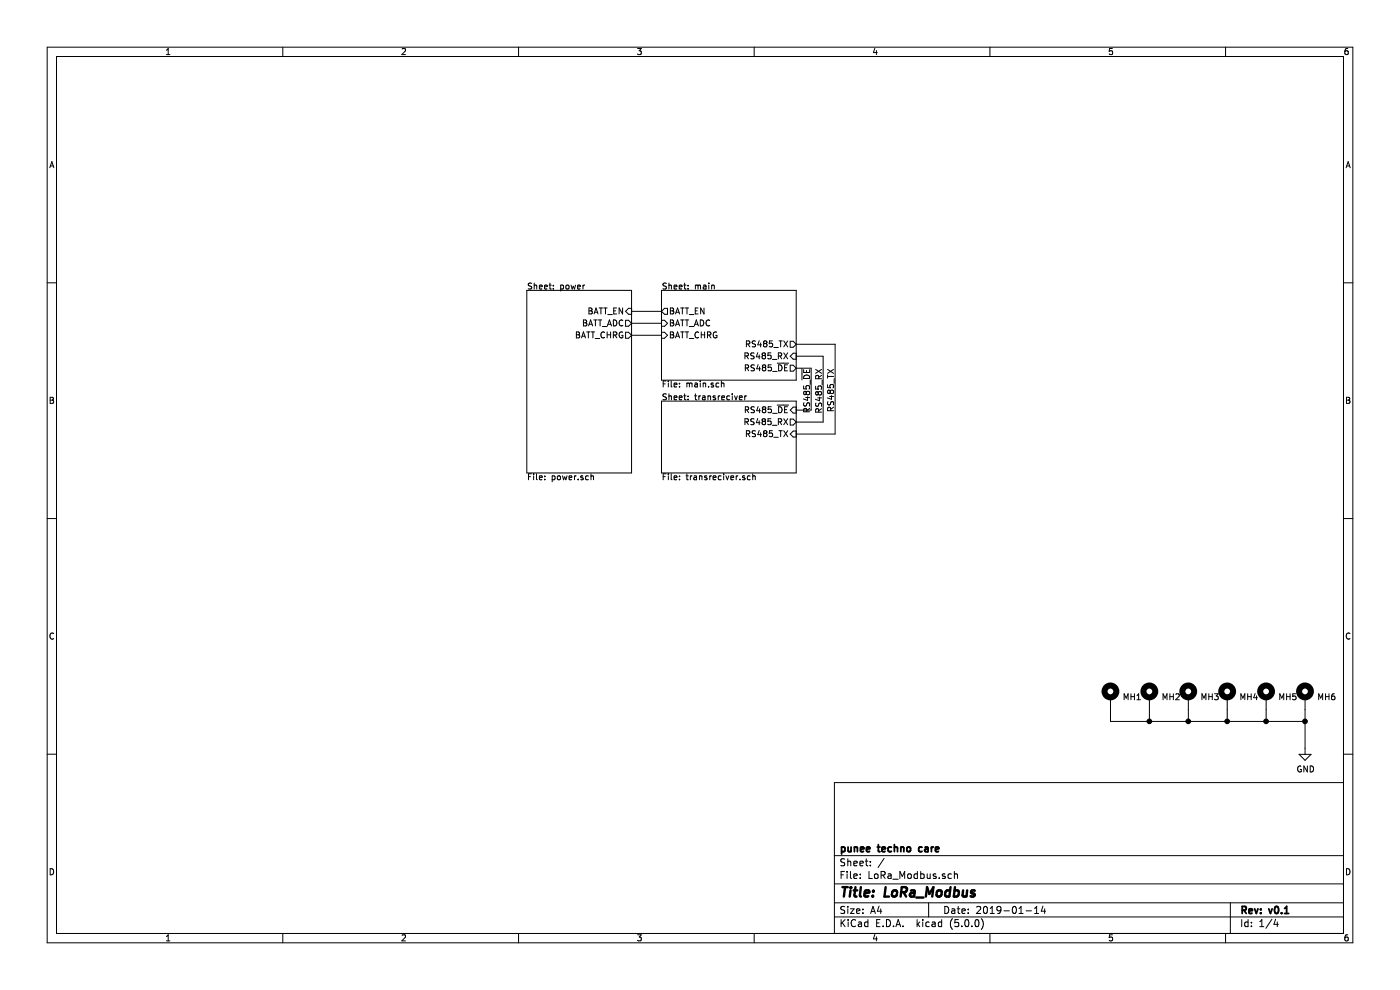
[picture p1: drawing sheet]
EESchema Schematic File Version 4
LIBS:LoRa_Modbus-cache
EELAYER 26 0
EELAYER END
$Descr A4 11693 8268
encoding utf-8
Sheet 1 4
Title "LoRa_Modbus"
Date "2019-01-14"
Rev "v0.1"
Comp "punee techno care"
Comment1 ""
Comment2 ""
Comment3 ""
Comment4 ""
$EndDescr
$Sheet
S 4400 2425 875  1525
U 5C3B5083
F0 "power" 50
F1 "power.sch" 50
F2 "BATT_EN" I R 5275 2600 50 
F3 "BATT_ADC" O R 5275 2700 50 
F4 "BATT_CHRG" O R 5275 2800 50 
$EndSheet
$Sheet
S 5525 2425 1125 750 
U 5C3ED998
F0 "main" 50
F1 "main.sch" 50
F2 "BATT_EN" O L 5525 2600 50 
F3 "BATT_ADC" I L 5525 2700 50 
F4 "BATT_CHRG" I L 5525 2800 50 
F5 "RS485_~DE" O R 6650 3075 50 
F6 "RS485_RX" I R 6650 2975 50 
F7 "RS485_TX" O R 6650 2875 50 
$EndSheet
$Sheet
S 5525 3350 1125 600 
U 5C3FA63B
F0 "transreciver" 50
F1 "transreciver.sch" 50
F2 "RS485_RX" O R 6650 3525 50 
F3 "RS485_~DE" I R 6650 3425 50 
F4 "RS485_TX" I R 6650 3625 50 
$EndSheet
Wire Wire Line
	5275 2600 5525 2600
Wire Wire Line
	5275 2700 5525 2700
Wire Wire Line
	5275 2800 5525 2800
Wire Wire Line
	6650 3075 6775 3075
Wire Wire Line
	6775 3075 6775 3425
Wire Wire Line
	6775 3425 6650 3425
Wire Wire Line
	6650 2975 6875 2975
Wire Wire Line
	6875 2975 6875 3525
Wire Wire Line
	6875 3525 6650 3525
Wire Wire Line
	6650 2875 6975 2875
Wire Wire Line
	6975 2875 6975 3625
Wire Wire Line
	6975 3625 6650 3625
Text Label 6775 3075 3    50   ~ 0
RS485_~DE
Text Label 6875 3075 3    50   ~ 0
RS485_RX
Text Label 6975 3075 3    50   ~ 0
RS485_TX
$Comp
L Mechanical:MountingHole_Pad MH1
U 1 1
P 9275 5825
F 0 "MH1" H 9375 5830 50  0000 L CNN
F 1 "MountingHole_Pad" H 9375 5785 50  0001 L CNN
F 2 "Mounting_Holes:MountingHole_4.3mm_M4_Pad_Via" H 9275 5825 50  0001 C CNN
F 3 "~" H 9275 5825 50  0001 C CNN
	1    9275 5825
	1    0    0    -1  
$EndComp
$Comp
L Mechanical:MountingHole_Pad MH2
U 1 1
P 9600 5825
F 0 "MH2" H 9700 5830 50  0000 L CNN
F 1 "MountingHole_Pad" H 9700 5785 50  0001 L CNN
F 2 "Mounting_Holes:MountingHole_4.3mm_M4_Pad_Via" H 9600 5825 50  0001 C CNN
F 3 "~" H 9600 5825 50  0001 C CNN
	1    9600 5825
	1    0    0    -1  
$EndComp
$Comp
L Mechanical:MountingHole_Pad MH3
U 1 1
P 9925 5825
F 0 "MH3" H 10025 5830 50  0000 L CNN
F 1 "MountingHole_Pad" H 10025 5785 50  0001 L CNN
F 2 "Mounting_Holes:MountingHole_4.3mm_M4_Pad_Via" H 9925 5825 50  0001 C CNN
F 3 "~" H 9925 5825 50  0001 C CNN
	1    9925 5825
	1    0    0    -1  
$EndComp
$Comp
L Mechanical:MountingHole_Pad MH4
U 1 1
P 10250 5825
F 0 "MH4" H 10350 5830 50  0000 L CNN
F 1 "MountingHole_Pad" H 10350 5785 50  0001 L CNN
F 2 "Mounting_Holes:MountingHole_4.3mm_M4_Pad_Via" H 10250 5825 50  0001 C CNN
F 3 "~" H 10250 5825 50  0001 C CNN
	1    10250 5825
	1    0    0    -1  
$EndComp
$Comp
L Mechanical:MountingHole_Pad MH5
U 1 1
P 10575 5825
F 0 "MH5" H 10675 5830 50  0000 L CNN
F 1 "MountingHole_Pad" H 10675 5785 50  0001 L CNN
F 2 "Mounting_Holes:MountingHole_4.3mm_M4_Pad_Via" H 10575 5825 50  0001 C CNN
F 3 "~" H 10575 5825 50  0001 C CNN
	1    10575 5825
	1    0    0    -1  
$EndComp
$Comp
L Mechanical:MountingHole_Pad MH6
U 1 1
P 10900 5825
F 0 "MH6" H 11000 5830 50  0000 L CNN
F 1 "MountingHole_Pad" H 11000 5785 50  0001 L CNN
F 2 "Mounting_Holes:MountingHole_4.3mm_M4_Pad_Via" H 10900 5825 50  0001 C CNN
F 3 "~" H 10900 5825 50  0001 C CNN
	1    10900 5825
	1    0    0    -1  
$EndComp
Wire Wire Line
	9275 5925 9275 6025
Wire Wire Line
	9275 6025 9600 6025
Wire Wire Line
	9600 6025 9600 5925
Wire Wire Line
	9600 6025 9925 6025
Wire Wire Line
	9925 6025 9925 5925
Connection ~ 9600 6025
Wire Wire Line
	9925 6025 10250 6025
Wire Wire Line
	10250 6025 10250 5925
Connection ~ 9925 6025
Wire Wire Line
	10250 6025 10575 6025
Wire Wire Line
	10575 6025 10575 5925
Connection ~ 10250 6025
Wire Wire Line
	10575 6025 10900 6025
Wire Wire Line
	10900 6025 10900 5925
Connection ~ 10575 6025
$Comp
L power:GND #PWR050
U 1 1
P 10900 6250
F 0 "#PWR050" H 10900 6000 50  0001 C CNN
F 1 "GND" H 10905 6077 50  0000 C CNN
F 2 "" H 10900 6250 50  0001 C CNN
F 3 "" H 10900 6250 50  0001 C CNN
	1    10900 6250
	1    0    0    -1  
$EndComp
Wire Wire Line
	10900 6250 10900 6025
Connection ~ 10900 6025
$EndSCHEMATC
